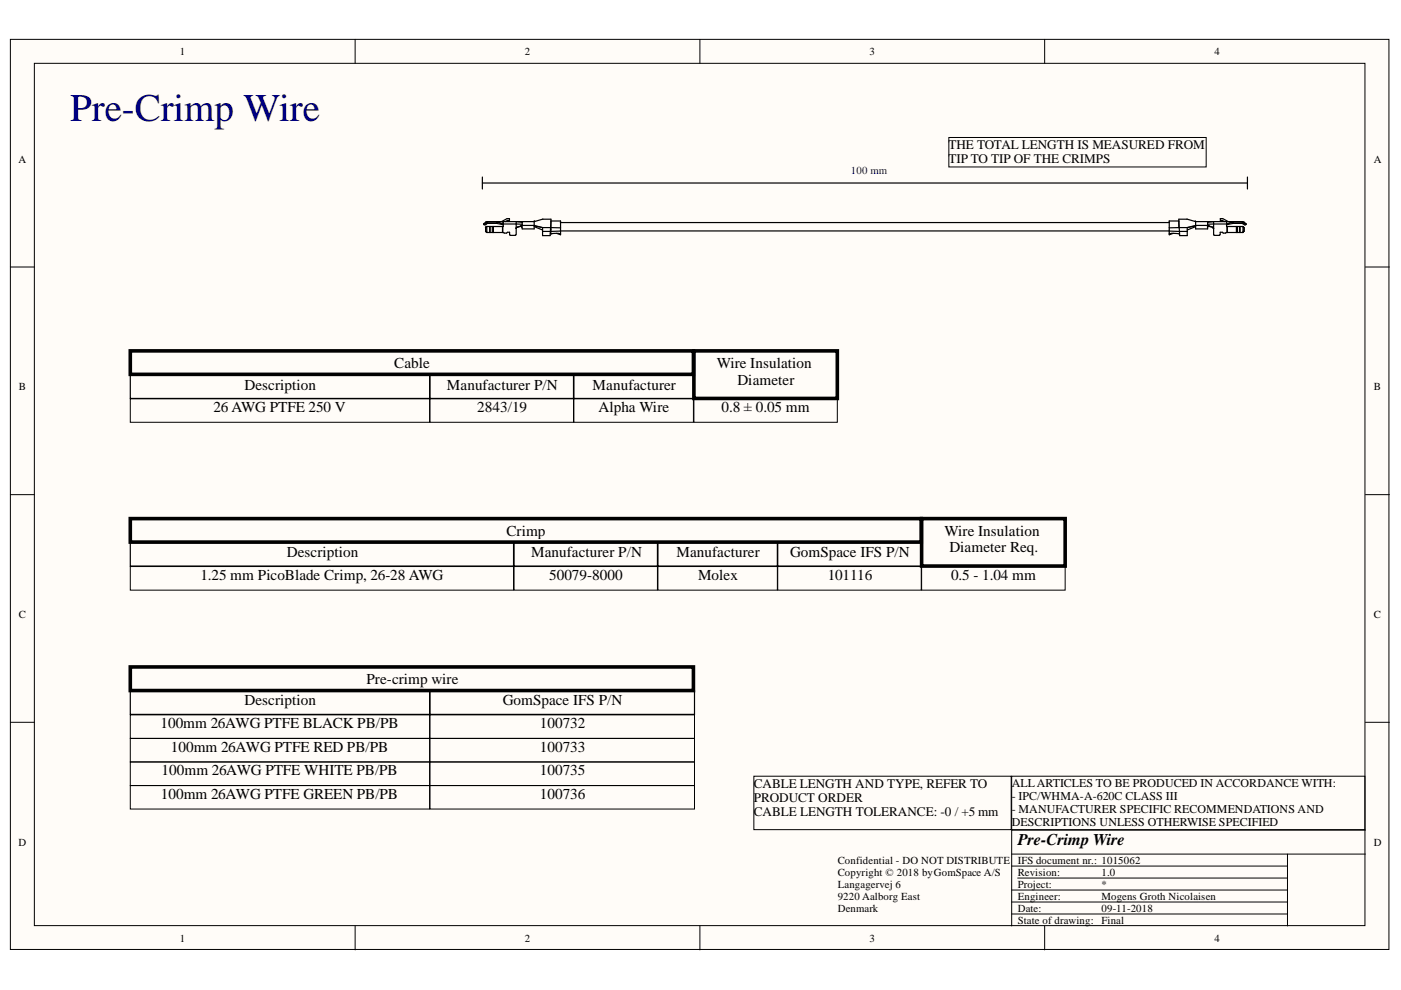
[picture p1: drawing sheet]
<svg xmlns="http://www.w3.org/2000/svg" width="297mm" height="210mm" viewBox="0 0 297 210" stroke-linecap="round" stroke-linejoin="round" font-family="sans-serif">
<g fill="#fffcf8" stroke="#000" stroke-width=".21">
<path d="M2.2 8.3h292.3v193h-292.3z"/>
<path d="M7.3 13.4h282.1v182.9h-282.1z"/>
</g>
<g fill="none" stroke="#000" stroke-width=".21">
<path d="M75.3 8.3v5.1M148.4 8.3v5.1M221.5 8.3v5.1M201.2 29.2h54.5v6.2h-54.5zM2.2 56.6h5.1M289.5 56.6h5.1M27.6 84.6h63.5v4.9h-63.5zM91.2 84.6h30.4v4.9h-30.4zM121.7 84.6h25.3v4.9h-25.3zM147.1 84.6h30.4v4.9h-30.4zM2.2 104.9h5.1M289.5 104.9h5.1"/>
<path d="M27.6 120.1h81.3v5h-81.3zM109 120.1h30.4v5h-30.4zM139.5 120.1h25.3v5h-25.3zM164.9 120.1h30.4v5h-30.4zM195.4 120.1h30.4v5h-30.4zM2.2 153.1h5.1M27.6 151.6h63.5v4.9h-63.5zM27.6 156.6h63.5v5h-63.5zM91.2 151.6h56v4.9h-56zM91.2 156.6h56v5h-56zM289.5 153.1h5.1M27.6 161.6h63.5v5h-63.5z"/>
<path d="M27.6 166.6h63.5v4.9h-63.5zM91.2 161.6h56v5h-56zM91.2 166.6h56v4.9h-56zM159.8 164.6h54.6v11.3h-54.6zM214.5 164.6h74.9v11.3h-74.9zM289.5 176h-75v20.3M75.3 196.3v5.1M148.4 196.3v5.1M214.5 193.8h58.5M214.5 191.2h58.5M214.5 183.6h58.5M214.5 188.7h58.5"/>
<path d="M214.5 181.1h75M215.8 186.2h57.2M221.5 196.3v5.1M273 181.1v15.2"/>
</g>
<g fill="none" stroke="#000" stroke-width=".25">
<path d="M102.3 38.8h162.2M102.3 37.5v2.6M264.5 37.5v2.6M102.9 49l.3 .2M103 47.1v.2M103 47.1l-.4 .5M103 48.3h.1M103 48.3v.7M103 47.3l.2 .2M103 47.3l-.4 .3M103 49l.2 .2M103.1 47.1v.1"/>
<path d="M103.1 47.1h-.1M103.1 47.2l-.1 .1M103.2 47.5l-.3 .2-.3-.1M103.2 48l-.2 .3M103.2 49.3h3.6l.6 .1 .2-.2h.4v.6M103.2 49.3h.1M103.2 48v1.3M103.3 47.4l-.1 .1M103.3 47.4h2M103.3 47.4h.1M103.4 47l-.3 .1M103.4 47h9.9"/>
<path d="M103.4 47v.1M103.8 48v1.3M103.9 48v1.3M104.4 48v1.3M104.6 48v1.3M105.3 47.1v.3M105.3 47.1l-2.2 .1M105.3 47.1h.3M105.6 47.1l-.3-.1 1.4 .5h4M105.6 47.1l1.1 .5-1.4-.2M106.3 47l1.2-.7h.5v.4h-.4l-.5 .3M106.5 48v1.3"/>
<path d="M106.6 47v.1M106.6 48v1.3M106.7 47.1v.9h-3.5M108.1 49.8h.1M108.2 49.9h1.1M109.3 49.7v.1M109.5 48.3l-.1 .1M109.6 48.2l-.2 .2M109.6 48.2h.1M109.6 48.2l-.1 .1M110.4 47.9l-.8 .3M110.4 48h.2"/>
<path d="M110.5 48l.1 .2M110.6 48.1v.1M110.7 47h.1M110.7 47.8h2.6l1.7 .5M110.7 47.1l-1.3-.1v2.8M110.7 47v.8l-1.1 .4M113.3 47.9l1.7 .4M113.3 48.1l1.7 .7M113.3 46.8l-.1 .1M113.4 46.9h-.1v1.6h-2.6v-.3M115 46.5h1.8v2.6M115 48.3v1.7h1.6l.2-3.1h2v2.9l-.8-.3"/>
<path d="M115 48.3h3.8M115 49.1h1.8M115.1 46.5l-1.6 .4M116.7 49.6h.1M116.8 49.1v.5M116.8 49.6l1.2-.1 .8 .1M116.8 49.6h.1M118.8 47.2h129.2M118.8 49h129.2M118.8 49l-2 .1M247.9 49l2 .1M249.9 48.3h1.8"/>
<path d="M249.9 48.3h-2M250.1 49.1h1.6M250.1 49.1l-.2-2.2h-2v2.9l.8-.3M250.1 49.6l-1.4-.1-.8 .1M251.6 46.5l1.7 .4M251.7 46.5h-1.8v1.8M251.7 48.3v1.7h-1.6v-.9M253.5 47.9l-1.8 .4M253.5 48.1l-1.8 .7M256 47h.1M256 47.8h-2.5l-1.8 .5M256 47.1l1.3-.1v2.8"/>
<path d="M256 47v.8l.2 .1M256.1 48v.1M256.2 47.9l.9 .3M256.3 48h-.2l-.1 .2M256.3 48l.8 .2M256.4 47.9l-.1 .1M257.1 48.2h.1M257.2 48.3l-.1-.1 .1 .2M257.3 48.3v.1M257.3 49.8h.1M257.4 49.9h1.2M258.6 49.8h-.1"/>
<path d="M259.6 47l-.5-.3h-.4v-.4h.5l1.2 .7M260.1 47v1h3.5M260.2 48v1.3M261.1 47.1l.3-.1-1.3 .5h-4.1M261.1 47.1h.3M261.1 47.1l-1 .5 1.3-.2M261.4 47.4l2.2 .1M261.4 47.1l2.2 .1M261.4 47.1v.3M262.1 48v1.3M262.4 48v1.3M262.8 48v1.3"/>
<path d="M262.9 48v1.3M263.4 47l.2 .1M263.4 47l-10-.1h.1v1.6h2.5v-.5l.2-.1M263.4 47v.1M263.5 48l.1 .3M263.5 49.3h.1M263.5 48v1.3M263.6 48l.1 .3M263.6 49.3h-3.6l-.7 .1-.1-.2h-.5v.6M263.6 47.5l.3 .2 .3-.1M263.6 47.2l.1 .1M263.6 49l-.1 .2"/>
<path d="M263.7 49l-.2 .2M263.7 48.3l.1 .7zM263.7 47.3l-.1 .2M263.7 47.3l.5 .3M263.8 47.1l-.2 .1M263.8 47.1l-.1 .2M263.8 47.1l.4 .5M27.6 79.5h63.5v5h-63.5zM91.2 79.5h30.4v5h-30.4zM121.7 79.5h25.3v5h-25.3zM27.6 115h81.3v5h-81.3zM109 115h30.4v5h-30.4z"/>
<path d="M139.5 115h25.3v5h-25.3zM164.9 115h30.4v5h-30.4zM27.6 146.5h63.5v5h-63.5zM91.2 146.5h56v5h-56z"/>
</g>
<path d="M27.6 74.4h119.4v5h-119.4zM147.1 74.4h30.4v10.1h-30.4zM27.6 110h167.7v4.9h-167.7zM195.4 110h30.4v10h-30.4zM27.6 141.4h119.4v5h-119.4z" fill="none" stroke="#000" stroke-width=".76"/>
<text font-size="8.3" fill="#000080" x="14.9" y="25.6">Pre-Crimp Wire</text>
<text font-size="3.5" x="215.8" y="179.1">Pre-CrimpWire</text>
<g font-size="3.2">
<text x="51.9" y="82.6">Description</text>
<text x="83.6" y="78">Cable</text>
<text x="94.8" y="82.6">Manufacturer P/N</text>
<text x="125.7" y="82.6">Manufacturer</text>
<text x="152" y="78">Wire Insulation</text>
<text x="156.4" y="81.6">Diameter</text>
<text x="45.3" y="87.4">26 AWG PTFE 250 V</text>
<text x="101.2" y="87.4">2843/19</text>
<text x="126.9" y="87.4">Alpha Wire</text>
<text x="153" y="87.4">0.8 ± 0.05 mm</text>
<text x="107.4" y="113.6">Crimp</text>
<text x="200.3" y="113.6">Wire Insulation</text>
<text x="60.8" y="118.1">Description</text>
<text x="112.6" y="118.1">Manufacturer P/N</text>
<text x="143.4" y="118.1">Manufacturer</text>
<text x="167.5" y="118.1">GomSpace IFS P/N</text>
<text x="201.3" y="117.1">Diameter Req.</text>
<text x="42.5" y="122.9">1.25 mm PicoBlade Crimp, 26-28 AWG</text>
<text x="116.4" y="122.9">50079-8000</text>
<text x="148" y="122.9">Molex</text>
<text x="175.5" y="122.9">101116</text>
<text x="201.6" y="122.9">0.5 - 1.04 mm</text>
<text x="51.9" y="149.6">Description</text>
<text x="77.7" y="145">Pre-crimp wire</text>
<text x="106.6" y="149.6">GomSpace IFS P/N</text>
<text x="34" y="154.4">100mm 26AWG PTFE BLACK PB/PB</text>
<text x="114.5" y="154.4">100732</text>
<text x="36.2" y="159.5">100mm 26AWG PTFE RED PB/PB</text>
<text x="114.5" y="159.5">100733</text>
<text x="34.3" y="164.4">100mm 26AWG PTFE WHITE PB/PB</text>
<text x="114.5" y="164.4">100735</text>
<text x="34.1" y="169.4">100mm 26AWG PTFE GREEN PB/PB</text>
<text x="114.5" y="169.4">100736</text>
</g>
<g font-size="2.8">
<text x="201.1" y="31.6">THE TOTAL LENGTH IS MEASURED FROM</text>
<text x="201.1" y="34.7">TIP TO TIP OF THE CRIMPS</text>
<text x="159.8" y="167">CABLE LENGTH AND TYPE, REFER TO</text>
<text x="159.8" y="170">PRODUCT ORDER</text>
<text x="159.8" y="173.1">CABLE LENGTH TOLERANCE: -0 / +5 mm</text>
</g>
<g font-size="2.5">
<text x="214.5" y="166.8">ALLARTICLES TO BE PRODUCED IN ACCORDANCE WITH:</text>
<text x="214.5" y="169.6">- IPC/WHMA-A-620C CLASS III</text>
<text x="214.5" y="172.4">- MANUFACTURER SPECIFIC RECOMMENDATIONS AND</text>
<text x="214.5" y="175.2">DESCRIPTIONS UNLESS OTHERWISE SPECIFIED</text>
</g>
<g font-size="2.3">
<text x="38.2" y="11.7">1</text>
<text x="111.3" y="11.7">2</text>
<text x="184.4" y="11.7">3</text>
<text x="257.5" y="11.7">4</text>
<text x="3.9" y="34.5">A</text>
<text x="291.2" y="34.5">A</text>
<text x="4" y="82.8">B</text>
<text x="291.2" y="82.8">B</text>
<text x="4" y="131.1">C</text>
<text x="291.2" y="131.1">C</text>
<text x="3.9" y="179.3">D</text>
<text x="291.2" y="179.3">D</text>
<text x="177.6" y="185.7">Copyright © 2018 byGomSpace A/S</text>
<text x="177.6" y="183.1">Confidential - DO NOT DISTRIBUTE</text>
<text x="215.8" y="185.7">Revision:</text>
<text x="215.8" y="183.1">IFS document nr.: 1015062</text>
<text x="233.5" y="185.7">1.0</text>
<text x="177.6" y="188.2">Langagervej 6</text>
<text x="177.6" y="190.8">9220 Aalborg East</text>
<text x="215.8" y="190.8">Engineer:</text>
<text x="215.8" y="188.2">Project:</text>
<text x="233.5" y="190.8">Mogens Groth Nicolaisen</text>
<text x="233.5" y="188.2">*</text>
<text x="177.6" y="193.3">Denmark</text>
<text x="215.8" y="193.3">Date:</text>
<text x="215.8" y="195.8">State of drawing:</text>
<text x="233.5" y="193.3">09-11-2018</text>
<text x="233.5" y="195.8">Final</text>
<text x="38.2" y="199.6">1</text>
<text x="111.3" y="199.6">2</text>
<text x="184.4" y="199.6">3</text>
<text x="257.5" y="199.6">4</text>
</g>
<text font-size="2.3" fill="#000080" x="180.4" y="36.9">100 mm</text>
</svg>
